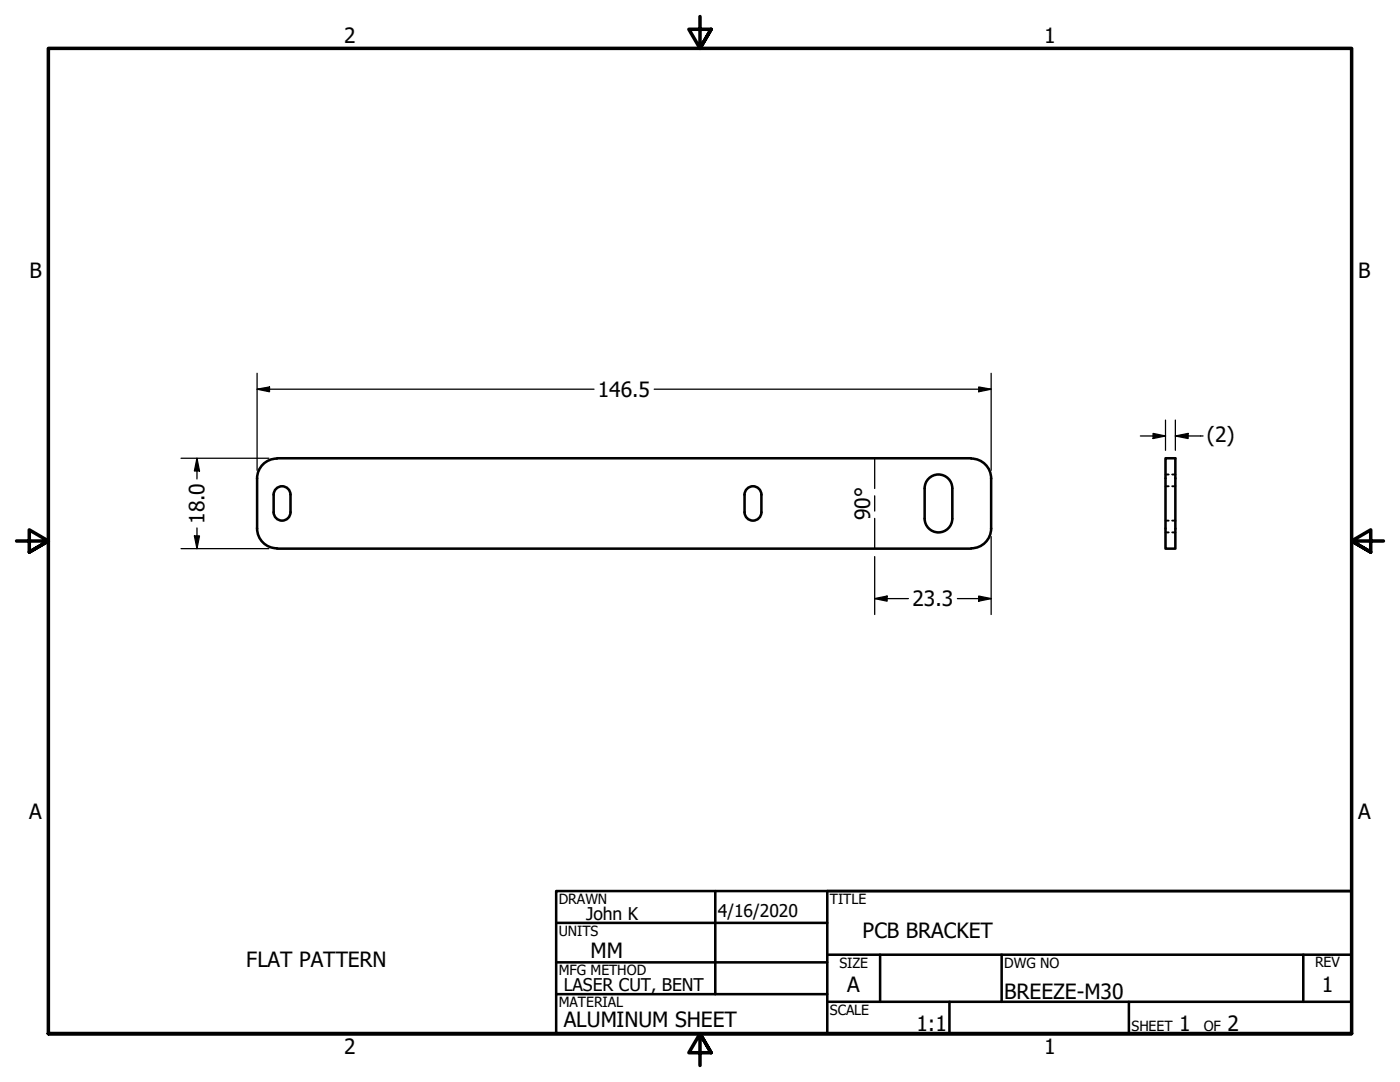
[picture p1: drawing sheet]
<svg xmlns="http://www.w3.org/2000/svg" width="279mm" height="216mm" viewBox="0 0 279 216" stroke-linecap="round" stroke-linejoin="round" font-family="sans-serif">
<!-- layer: Bend Centerline (ANSI) -->
<path d="M174.6 91.4v6.1M174.6 98.9v3.1M174.6 103.4v6.1" fill="none" stroke="#000" stroke-width=".25"/>
<!-- layer: Visible (ANSI) -->
<g fill="none" stroke="#000" stroke-width=".51">
<path d="M51.3 95.4v10.1M55.3 91.5a4 4 0 0 0-4 4M55.3 91.4h138.5M184.5 97.4a2.76 2.76 0 0 1 2.8-2.7 2.76 2.76 0 0 1 2.8 2.7M184.5 97.5v5.9M190.1 97.5v5.9M193.8 91.5a4 4 0 0 1 4 4M197.8 95.4v10.1M232.6 91.4h2v18.1h-2zM51.3 105.4a4 4 0 0 0 4 4M54.6 102.2v-3.5a1.68 1.68 0 0 1 1.7-1.7 1.68 1.68 0 0 1 1.7 1.7v3.5M54.6 102.2a1.68 1.68 0 0 0 1.7 1.7 1.68 1.68 0 0 0 1.7-1.7"/>
<path d="M55.3 109.5h138.5M148.6 102.2a1.68 1.68 0 0 0 1.7 1.7 1.68 1.68 0 0 0 1.7-1.7M148.6 102.2v-3.5a1.68 1.68 0 0 1 1.7-1.7 1.68 1.68 0 0 1 1.7 1.7v3.5M184.5 103.5a2.76 2.76 0 0 0 2.8 2.7 2.76 2.76 0 0 0 2.8-2.7M197.8 105.4a4 4 0 0 1-4 4"/>
</g>
<!-- layer: Hidden (ANSI) -->
<path d="M232.6 94.7h.6M232.6 97h.6M233.9 94.7h.7M233.9 97h.7M232.6 106.2h.6M232.6 103.9h.6M233.9 106.2h.7M233.9 103.9h.7" fill="none" stroke="#000" stroke-width=".38"/>
<!-- layer: Border (ANSI) -->
<path d="M139.7 3.3v6.4l-2.2-3.9h4.4l-2.2 3.9 2.2-3.9M3.3 107.9h6.4l-3.9-2.2v4.5l3.9-2.3-3.9 2.3M276.1 107.9h-6.4l3.9-2.2v4.5l-3.9-2.3 3.9 2.3M9.7 206.2v-196.5h260v196.5h-260h260M141.9 210.1l-2.2-3.9 2.2 3.9h-4.4l2.2-3.9v6.4" fill="none" stroke="#000" stroke-width=".7"/>
<!-- layer: Title (ANSI) -->
<g fill="none" stroke="#000" stroke-width=".51">
<path d="M111 177.8h158.7v28.4h-158.7zM142.7 177.8v20.6M269.7 177.8h-104.6v28.4M111 184.1h54.1M111 192h54.1M111 198.4h54.1M165.1 190.5h104.6M165.1 199.9h104.6M175.6 190.5v9.4M189.5 199.9v6.3M199.9 190.5v9.4M225.3 199.9v6.3"/>
<path d="M260.1 190.5v9.4"/>
</g>
<!-- layer: Dimension (ANSI) -->
<g fill="none" stroke="#000" stroke-width=".25">
<path d="M51.3 77.7l2.5-.5v1zM51.3 77.7h67.3M51.3 74.5v19.4M130.6 77.7h67.2M195.3 77.2l2.5 .5-2.5 .5zM197.8 74.5v19.4M36.1 91.4h17.6M39.3 91.4l.5 2.6h-1zM39.3 91.4v4.2M227.6 87h5M230.1 86.5l2.5 .5-2.5 .5zM232.6 83.8v6.1"/>
<path d="M234.6 87l2.5-.5v1zM234.6 87h5.5M234.6 83.8v6.1M36.1 109.5h17.6M38.8 106.9h1l-.5 2.6zM39.3 105.3v4.2M174.6 119.4l2.4-.5v1.1zM174.6 119.4h6.7M174.6 111.1v11.5M191.1 119.4h6.7M195.3 118.9l2.5 .5-2.5 .6zM197.8 107.1v15.5"/>
</g>
<g fill="#000">
<path d="M51.3 77.7l2.5-.5v1z" fill-rule="evenodd"/>
<path d="M195.3 77.2l2.5 .5-2.5 .5z" fill-rule="evenodd"/>
<path d="M39.3 91.4l.5 2.6h-1z" fill-rule="evenodd"/>
<path d="M230.1 86.5l2.5 .5-2.5 .5z" fill-rule="evenodd"/>
<path d="M234.6 87l2.5-.5v1z" fill-rule="evenodd"/>
<path d="M38.8 106.9h1l-.5 2.6z" fill-rule="evenodd"/>
<path d="M174.6 119.4l2.4-.5v1.1z" fill-rule="evenodd"/>
<path d="M195.3 118.9l2.5 .5-2.5 .6z" fill-rule="evenodd"/>
</g>
<g font-size="4.2">
<text x="68.7" y="8.6">2</text>
<text x="208.4" y="8.6">1</text>
<text x="5.9" y="55.5">B</text>
<text x="271.1" y="55.5">B</text>
<text x="119.3" y="79.2">146.5</text>
<text x="240.9" y="88.1">(2)</text>
<text x="40.8" y="104.5" transform="rotate(-90 40.8 104.5)">18.0</text>
<text x="173.7" y="103.8" transform="rotate(-90 173.7 103.8)">90°</text>
<text x="182.1" y="121">23.3</text>
<text x="5.8" y="163.4">A</text>
<text x="271" y="163.4">A</text>
<text x="117.9" y="191.1">MM</text>
<text x="172.1" y="187.2">PCB BRACKET</text>
<text x="49.1" y="192.9">FLAT PATTERN</text>
<text x="169.1" y="198">A</text>
<text x="263.8" y="198">1</text>
<text x="200.4" y="199.3">BREEZE-M30</text>
<text x="112.5" y="204.9">ALUMINUM SHEET</text>
<text x="182.9" y="205.7">1:1</text>
<text x="235.3" y="205.7">1</text>
<text x="245" y="205.7">2</text>
<text x="68.7" y="210.3">2</text>
<text x="208.4" y="210.3">1</text>
</g>
<g font-size="3.5">
<text x="117" y="183.6">John K</text>
<text x="143.3" y="183.1">4/16/2020</text>
<text x="112.5" y="197.7">LASER CUT, BENT</text>
</g>
<g font-size="2.8">
<text x="111.5" y="180.3">DRAWN</text>
<text x="165.6" y="180.3">TITLE</text>
<text x="111.5" y="186.8">UNITS</text>
<text x="111.5" y="194.6">MFG METHOD</text>
<text x="167.5" y="193.1">SIZE</text>
<text x="200.4" y="193.1">DWG NO</text>
<text x="262.4" y="193">REV</text>
<text x="111.5" y="200.9">MATERIAL</text>
<text x="165.6" y="202.5">SCALE</text>
<text x="225.8" y="205.7">SHEET</text>
<text x="240.2" y="205.7">OF</text>
</g>
</svg>
